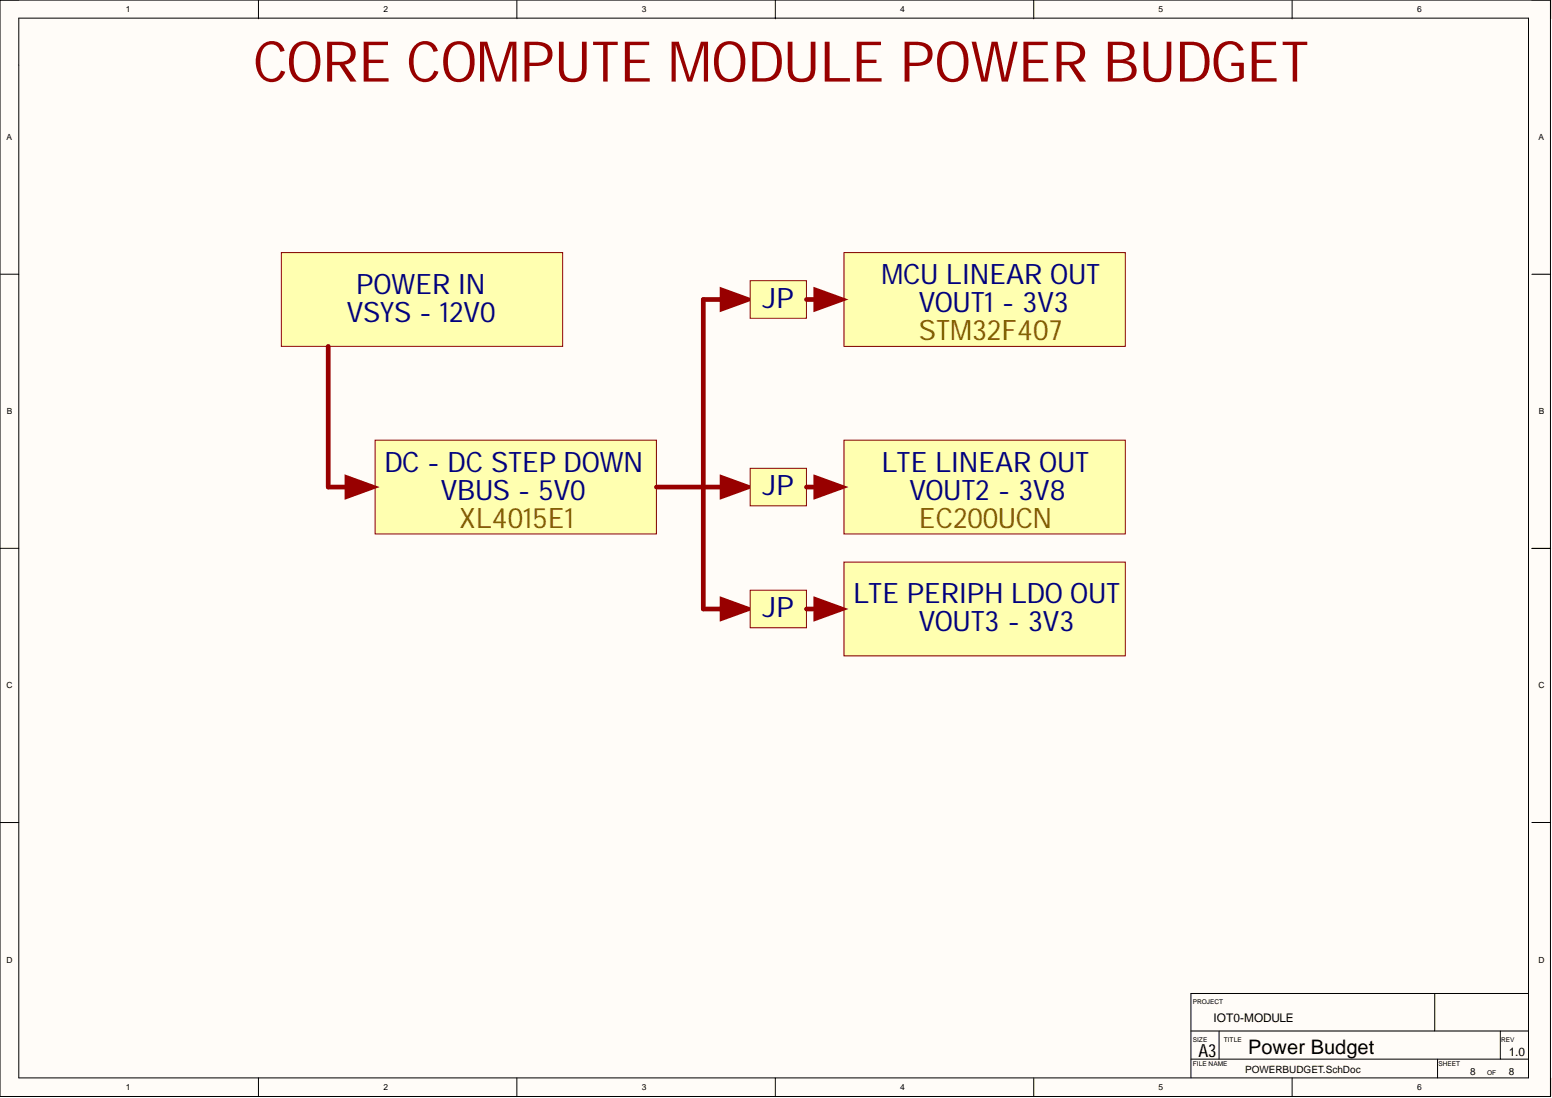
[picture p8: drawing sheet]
<svg xmlns="http://www.w3.org/2000/svg" width="420mm" height="297mm" viewBox="0 0 420 297" stroke-linecap="round" stroke-linejoin="round" font-family="sans-serif">
<g fill="#fffcf8">
<path d="M0 0h419.4v296.7h-419.4z" fill-rule="evenodd"/>
<path d="M5.1 5.1h409.3v286.5h-409.3z" fill-rule="evenodd"/>
</g>
<g fill="none" stroke="#000" stroke-width=".27">
<path d="M0 0h419.4v296.7l-419.4-.1zM5.1 4.9h408.3v286.7h-408.3zM69.9 0v5.1M139.8 0v5.1M209.7 0v5.1M279.6 0v5.1M349.5 0v5.1M0 74.2h5.1M414.4 74.2h5M0 148.3h5.1M414.4 148.4h5M0 222.5h5.1"/>
<path d="M414.4 222.5h5M322.1 278.9h91.3M329.7 278.9v7.6M388.1 268.8v10.1M405.8 278.9v7.6M413.4 268.8h-91.3v22.8M69.9 291.6v5.1M139.8 291.6v5.1M209.7 291.6v5.1M279.6 291.6v5.1M322.1 286.5h91.3M349.5 291.6v5.1"/>
<path d="M388.8 286.5v5.1"/>
</g>
<path d="M76.1 68.3h76.1v25.4h-76.1z" fill-rule="evenodd" fill="#ffffb0"/>
<path d="M76.1 68.3h76.1v25.4h-76.1z" fill="none" stroke="#800000" stroke-width=".27"/>
<path d="M101.5 119.1h76.1v25.3h-76.1z" fill-rule="evenodd" fill="#ffffb0"/>
<path d="M101.5 119.1h76.1v25.3h-76.1z" fill="none" stroke="#800000" stroke-width=".27"/>
<path d="M88.8 93.7v38.1h10.1" fill="none" stroke="#980000" stroke-width="1.3"/>
<path d="M93.9 129.2l6.9 2.6-6.9 2.5z" fill="#980000"/>
<path d="M93.9 129.2l6.9 2.6-6.9 2.5z" fill="none" stroke="#980000" stroke-width="1.3"/>
<path d="M228.3 68.3h76.1v25.4h-76.1z" fill-rule="evenodd" fill="#ffffb0"/>
<path d="M228.3 68.3h76.1v25.4h-76.1z" fill="none" stroke="#800000" stroke-width=".27"/>
<path d="M228.3 119.1h76.1v25.3h-76.1z" fill-rule="evenodd" fill="#ffffb0"/>
<path d="M228.3 119.1h76.1v25.3h-76.1z" fill="none" stroke="#800000" stroke-width=".27"/>
<path d="M200.4 81h-10.2v50.8h-12.6" fill="none" stroke="#980000" stroke-width="1.3"/>
<path d="M195.3 78.5l7 2.5-7 2.6z" fill="#980000"/>
<path d="M195.3 78.5l7 2.5-7 2.6zM190.2 131.8h10.2" fill="none" stroke="#980000" stroke-width="1.3"/>
<path d="M195.3 129.2l7 2.6-7 2.5z" fill="#980000"/>
<path d="M195.3 129.2l7 2.6-7 2.5z" fill="none" stroke="#980000" stroke-width="1.3"/>
<path d="M228.3 152.1h76.1v25.3h-76.1z" fill-rule="evenodd" fill="#ffffb0"/>
<path d="M228.3 152.1h76.1v25.3h-76.1z" fill="none" stroke="#800000" stroke-width=".27"/>
<path d="M190.2 164.7h10.2" fill="none" stroke="#980000" stroke-width="1.3"/>
<path d="M195.3 162.2l7 2.5-7 2.6z" fill="#980000"/>
<path d="M195.3 162.2l7 2.5-7 2.6z" fill="none" stroke="#980000" stroke-width="1.3"/>
<path d="M202.9 75.9h15.2v10.2h-15.2z" fill-rule="evenodd" fill="#ffffb0"/>
<path d="M202.9 75.9h15.2v10.2h-15.2z" fill="none" stroke="#800000" stroke-width=".27"/>
<path d="M218.1 81h7.6" fill="none" stroke="#980000" stroke-width="1.3"/>
<path d="M220.7 78.5l6.9 2.5-6.9 2.6z" fill="#980000"/>
<path d="M220.7 78.5l6.9 2.5-6.9 2.6z" fill="none" stroke="#980000" stroke-width="1.3"/>
<path d="M202.9 126.7h15.2v10.1h-15.2z" fill-rule="evenodd" fill="#ffffb0"/>
<path d="M202.9 126.7h15.2v10.1h-15.2z" fill="none" stroke="#800000" stroke-width=".27"/>
<path d="M218.1 131.8h7.6" fill="none" stroke="#980000" stroke-width="1.3"/>
<path d="M220.7 129.2l6.9 2.6-6.9 2.5z" fill="#980000"/>
<path d="M220.7 129.2l6.9 2.6-6.9 2.5z" fill="none" stroke="#980000" stroke-width="1.3"/>
<path d="M202.9 159.7h15.2v10.1h-15.2z" fill-rule="evenodd" fill="#ffffb0"/>
<path d="M202.9 159.7h15.2v10.1h-15.2z" fill="none" stroke="#800000" stroke-width=".27"/>
<path d="M218.1 164.7h7.6" fill="none" stroke="#980000" stroke-width="1.3"/>
<path d="M220.7 162.2l6.9 2.5-6.9 2.6z" fill="#980000"/>
<path d="M190.2 131.8v32.9M220.7 162.2l6.9 2.5-6.9 2.6z" fill="none" stroke="#980000" stroke-width="1.3"/>
<text font-size="15.2" fill="#980000" x="68.5" y="22.1">CORE COMPUTE MODULE POWER BUDGET</text>
<g font-size="7.6" fill="#000080">
<text x="238.4" y="76.9">MCU LINEAR OUT</text>
<text x="96.4" y="79.4">POWER IN</text>
<text x="206.2" y="83.2">JP</text>
<text x="93.8" y="87">VSYS - 12V0</text>
<text x="248.6" y="84.5">VOUT1 - 3V3</text>
<text x="104" y="127.6">DC - DC STEP DOWN</text>
<text x="238.4" y="127.6">LTE LINEAR OUT</text>
<text x="119.2" y="135.2">VBUS - 5V0</text>
<text x="206.2" y="134">JP</text>
<text x="246" y="135.2">VOUT2 - 3V8</text>
<text x="206.2" y="166.9">JP</text>
<text x="230.8" y="163.1">LTE PERIPH LDO OUT</text>
<text x="248.6" y="170.8">VOUT3 - 3V3</text>
</g>
<g font-size="7.6" fill="#7f6000">
<text x="248.6" y="92.1">STM32F407</text>
<text x="124.3" y="142.8">XL4015E1</text>
<text x="248.6" y="142.8">EC200UCN</text>
</g>
<text font-size="5.4" x="337.6" y="285.1">Power Budget</text>
<text font-size="4.9" x="324.1" y="286">A3</text>
<g font-size="3.2">
<text x="328.2" y="276.5">IOT0-MODULE</text>
<text x="408.1" y="285.6">1.0</text>
</g>
<g font-size="2.7">
<text x="336.8" y="290.2">POWERBUDGET.SchDoc</text>
<text x="397.7" y="290.8">8</text>
<text x="408.1" y="290.8">8</text>
</g>
<g font-size="2.3">
<text x="34.1" y="3.3">1</text>
<text x="103.7" y="3.3">2</text>
<text x="173.6" y="3.3">3</text>
<text x="243.5" y="3.3">4</text>
<text x="313.4" y="3.3">5</text>
<text x="383.3" y="3.3">6</text>
<text x="1.8" y="37.9">A</text>
<text x="416.1" y="37.9">A</text>
<text x="1.9" y="112.1">B</text>
<text x="416.2" y="112.1">B</text>
<text x="1.8" y="186.2">C</text>
<text x="416.1" y="186.2">C</text>
<text x="1.8" y="260.4">D</text>
<text x="416.1" y="260.4">D</text>
<text x="34.1" y="294.9">1</text>
<text x="103.7" y="294.9">2</text>
<text x="173.6" y="294.9">3</text>
<text x="243.5" y="294.9">4</text>
<text x="313.4" y="294.9">5</text>
<text x="383.3" y="294.9">6</text>
</g>
<g font-size="1.8">
<text x="322.6" y="271.7">PROJECT</text>
<text x="322.6" y="281.9">SIZE</text>
<text x="331" y="281.9">TITLE</text>
<text x="406.1" y="281.9">REV</text>
<text x="322.6" y="288.5">FILE NAME</text>
<text x="389.1" y="288.5">SHEET</text>
<text x="402.3" y="290.8">OF</text>
</g>
</svg>
